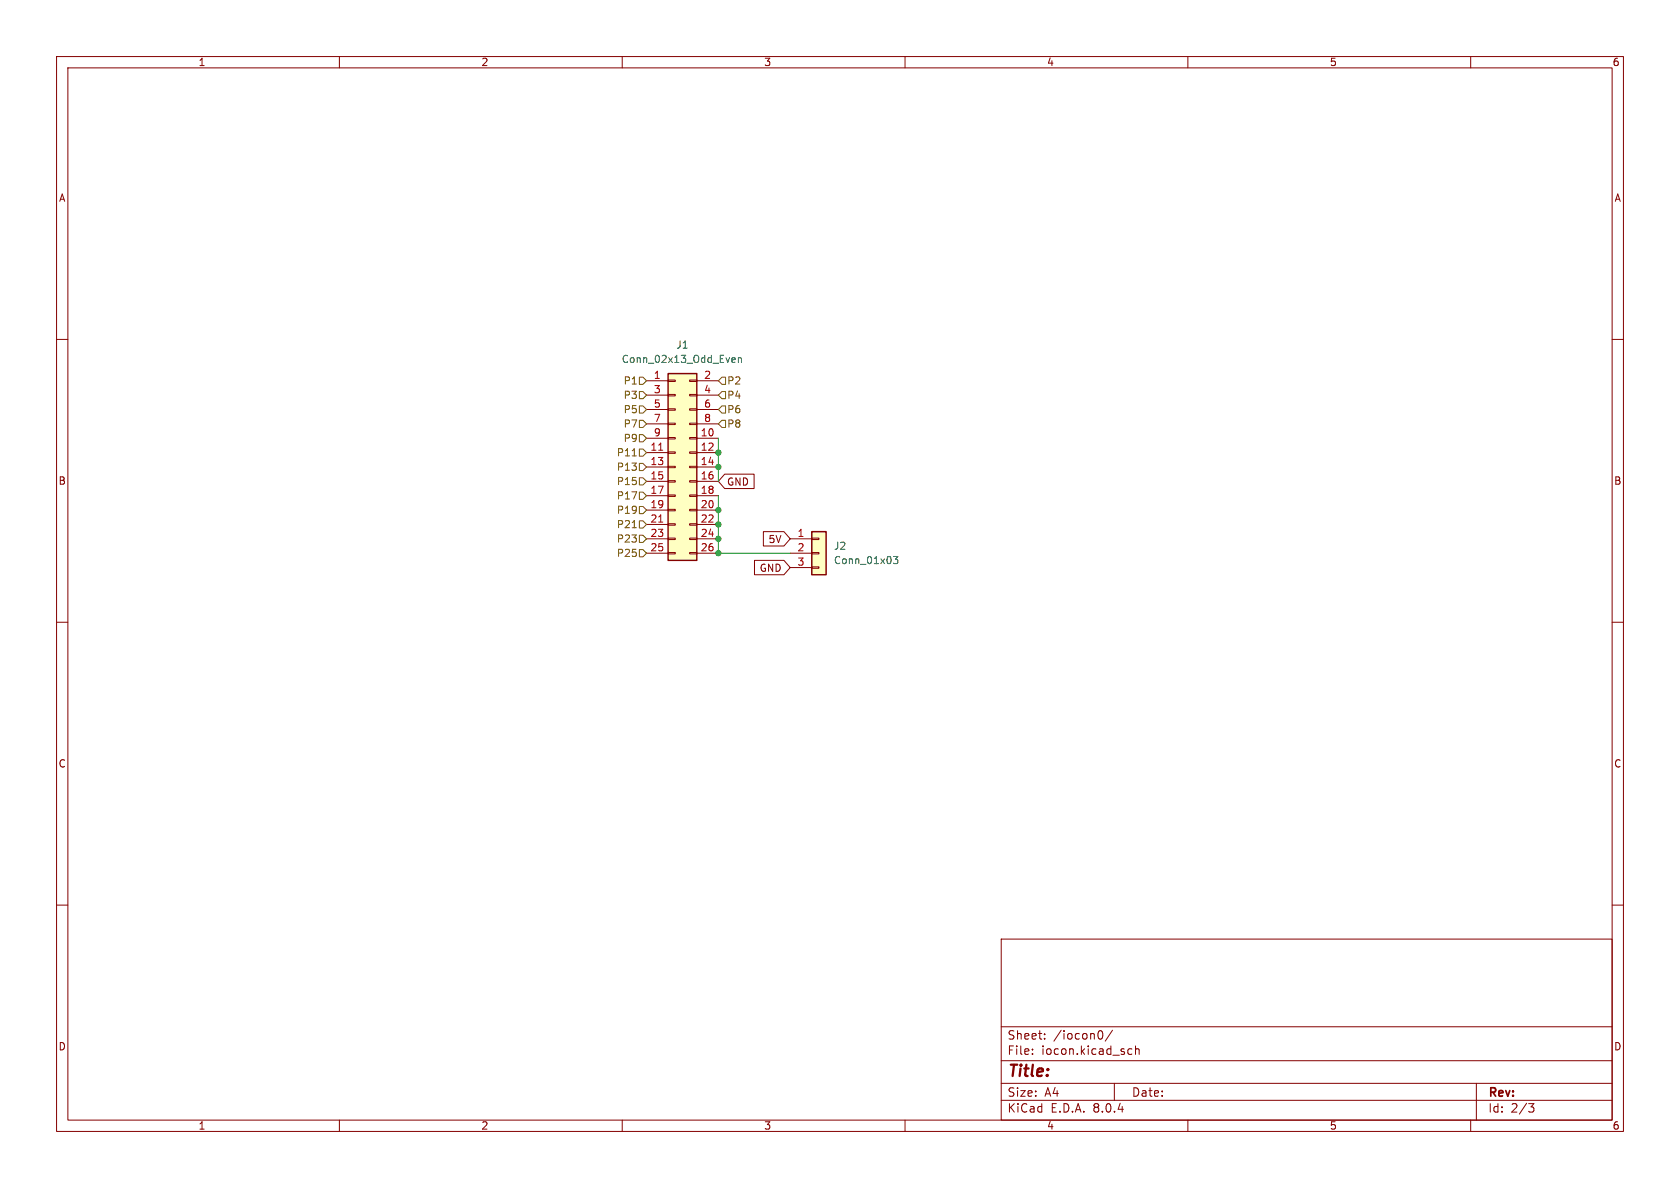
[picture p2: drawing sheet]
<svg xmlns="http://www.w3.org/2000/svg" width="297mm" height="210mm" viewBox="0 0 297 210" stroke-linecap="round" stroke-linejoin="round" font-family="sans-serif">
<g fill="none" stroke="#840000" stroke-width=".18">
<path d="M10 10h277v190h-277zM12 12h273v186h-273zM60 10v2M110 10v2M160 10v2M210 10v2M260 10v2M10 60h2M285 60h2M10 110h2M285 110h2M10 160h2"/>
<path d="M285 160h2M177 166h108v32h-108zM60 198v2M110 198v2M160 198v2M177 194.5h108M177 191.5h108M177 187.5h108M177 181.5h108M182.5 186.3v.1M182.5 185.5v.1M184.7 183.6v.1"/>
<path d="M184.7 182.8v.1M194.2 182.3l.3-.1a.81 .81 0 0 1 .5 .6 .81 .81 0 0 1-.3 .8l-.2 .1-.3-.1M196.7 182.1l-1.3 2M197 191.5v3M199.5 186.3h.6M199.5 185.5h.6M200.7 185.5l.3-.1 .3 .1 .1 .9M200.7 184.9v1.5M210 198v2M260 198v2M261 191.5v6.5M270.2 195.1h1l-.5 .6 .4 .1 .1 .5-.3 .3h-.4"/>
</g>
<path d="M118.1 66h5.1v33.1h-5.1z" fill="#ffffc2"/>
<g fill="none" stroke="#840000" stroke-width=".18">
<path d="M114.3 67.3h3.8M114.3 77.5h3.8M114.3 69.9h3.8M114.3 72.4h3.8M114.3 74.9h3.8M118.1 79.9h1.3v.2h-1.3zM118.1 77.3h1.3v.3h-1.3zM118.1 74.8h1.3v.3h-1.3zM118.1 72.3h1.3v.2h-1.3zM118.1 69.7h1.3v.3h-1.3zM118.1 67.2h1.3v.2h-1.3zM121.9 79.9h1.3v.2h-1.3z"/>
<path d="M121.9 77.3h1.3v.3h-1.3zM121.9 74.8h1.3v.3h-1.3zM121.9 72.3h1.3v.2h-1.3zM121.9 69.7h1.3v.3h-1.3zM121.9 67.2h1.3v.2h-1.3zM123.2 67.3h3.8M123.2 77.5h3.8M123.2 69.9h3.8M123.2 72.4h3.8M123.2 74.9h3.8M114.3 80h3.8M114.3 82.6h3.8"/>
<path d="M114.3 85.1h3.8M114.3 87.6h3.8M114.3 90.2h3.8M114.3 92.7h3.8M114.3 95.3h3.8M114.3 97.8h3.8M118.1 97.7h1.3v.2h-1.3zM118.1 95.1h1.3v.3h-1.3zM118.1 92.6h1.3v.2h-1.3zM118.1 90h1.3v.3h-1.3zM118.1 87.5h1.3v.3h-1.3zM118.1 85h1.3v.2h-1.3z"/>
<path d="M118.1 82.4h1.3v.3h-1.3zM121.9 97.7h1.3v.2h-1.3zM121.9 95.1h1.3v.3h-1.3zM121.9 92.6h1.3v.2h-1.3zM121.9 90h1.3v.3h-1.3zM121.9 87.5h1.3v.3h-1.3zM121.9 85h1.3v.2h-1.3zM121.9 82.4h1.3v.3h-1.3zM123.2 80h3.8M123.2 82.6h3.8M123.2 85.1h3.8M123.2 87.6h3.8"/>
<path d="M123.2 90.2h3.8M123.2 92.7h3.8M123.2 95.3h3.8M123.2 97.8h3.8"/>
</g>
<path d="M118.1 66h5.1v33.1h-5.1z" fill="none" stroke="#840000" stroke-width=".25"/>
<path d="M116.4 79.6h.8M116.4 92.3h.8" fill="none" stroke="#a90000" stroke-width=".18"/>
<path d="M129.6 63.2l.3 .1 .1 .2-.6 .2M129.9 64l-.3 .1M130.5 63.4l.2-.2 .3 .1 .1 .8M130.5 63.2v.9" fill="none" stroke="#006464" stroke-width=".18"/>
<path d="M143.5 94h2.5v7.6h-2.5z" fill="#ffffc2"/>
<path d="M128.1 83.8h5.2v2.6h-5.2l-1.1-1.3zM133.4 99.1h5.2l1.1 1.2-1.1 1.3h-5.2zM135 94h3.6l1.1 1.3-1.1 1.2h-3.6zM139.7 95.3h3.8M139.7 97.8h3.8M143.5 97.7h1.3v.2h-1.3zM143.5 95.1h1.3v.3h-1.3zM139.7 100.3h3.8M143.5 100.2h1.3v.3h-1.3z" fill="none" stroke="#840000" stroke-width=".18"/>
<path d="M143.5 94h2.5v7.6h-2.5z" fill="none" stroke="#840000" stroke-width=".25"/>
<path d="M158 98.4h.7l-.4 .5 .4 .1v.5l-.2 .1-.5-.1" fill="none" stroke="#006464" stroke-width=".18"/>
<g fill="none" stroke="#725600" stroke-width=".18">
<path d="M113 79.4h.7l.6 .6-.6 .6h-.7zM113 66.7h.7l.6 .6-.6 .6h-.7zM113 74.3h.7l.6 .6-.6 .7h-.7zM113 76.8h.7l.6 .7-.6 .6h-.7zM113 71.8h.7l.6 .6-.6 .6h-.7zM113 69.2h.7l.6 .7-.6 .6h-.7zM127.6 66.7h.7v1.2h-.7l-.6-.6zM127.6 74.3h.7v1.3h-.7l-.6-.7zM127.6 71.8h.7v1.2h-.7l-.6-.6zM127.6 69.2h.7v1.3h-.7l-.6-.6zM111.8 80.6h.7M111.8 93.3h.7"/>
<path d="M113 84.5h.7l.6 .6-.6 .6h-.7zM113 81.9h.7l.6 .7-.6 .6h-.7zM113 87h.7l.6 .6-.6 .7h-.7zM113 89.5h.7l.6 .7-.6 .6h-.7zM113 97.2h.7l.6 .6-.6 .6h-.7zM113 94.6h.7l.6 .7-.6 .6h-.7zM113 92.1h.7l.6 .6-.6 .6h-.7z"/>
</g>
<path d="M127 77.5v7.6M127 87.6v10.2h12.7" fill="none" stroke="#009600" stroke-width=".18"/>
<g fill="#009600" stroke="#009600" stroke-width=".18">
<circle cx="127" cy="92.7" r=".46"/>
<circle cx="127" cy="90.2" r=".46"/>
<circle cx="127" cy="80" r=".46"/>
<circle cx="127" cy="82.6" r=".46"/>
<circle cx="127" cy="97.8" r=".46"/>
<circle cx="127" cy="95.3" r=".46"/>
</g>
<text font-size="2.8" fill="#840000" x="178" y="190.9">Title:</text>
<g font-size="2.1" fill="#840000">
<text x="178" y="184">Sheet:</text>
<text x="186.2" y="184">/iocon0/</text>
<text x="178" y="186.7">File:</text>
<text x="184.1" y="186.7">iocon.kicad_sch</text>
<text x="178" y="196.9">KiCad</text>
<text x="178" y="194.1">Size:</text>
<text x="184.7" y="194.1">A4</text>
<text x="185.7" y="196.9">E.D.A.</text>
<text x="193.3" y="196.9">8.0.4</text>
<text x="200" y="194.1">Date:</text>
<text x="263" y="194.3">Rev:</text>
<text x="263" y="196.9">Id:</text>
<text x="267.1" y="196.9">2/3</text>
</g>
<g font-size="1.8" fill="#840000">
<text x="35" y="11.9">1</text>
<text x="85" y="11.9">2</text>
<text x="135" y="11.9">3</text>
<text x="185" y="11.9">4</text>
<text x="235" y="11.9">5</text>
<text x="285" y="11.9">6</text>
<text x="10.3" y="35.9">A</text>
<text x="285.3" y="35.9">A</text>
<text x="10.3" y="85.9">B</text>
<text x="128.4" y="86">GND</text>
<text x="285.3" y="85.9">B</text>
<text x="134.2" y="101.3">GND</text>
<text x="135.8" y="96.2">5V</text>
<text x="10.3" y="135.9">C</text>
<text x="285.3" y="135.9">C</text>
<text x="10.3" y="185.9">D</text>
<text x="285.3" y="185.9">D</text>
<text x="35" y="199.9">1</text>
<text x="85" y="199.9">2</text>
<text x="135" y="199.9">3</text>
<text x="185" y="199.9">4</text>
<text x="235" y="199.9">5</text>
<text x="285" y="199.9">6</text>
</g>
<g font-size="1.8" fill="#006464">
<text x="109.8" y="64.4">Conn_02x13_Odd_Even</text>
<text x="119.5" y="61.8">J1</text>
<text x="147.3" y="97.4">J2</text>
<text x="147.3" y="99.9">Conn_01x03</text>
</g>
<g font-size="1.8" fill="#725600">
<text x="110.2" y="68.2">P1</text>
<text x="110.2" y="70.7">P3</text>
<text x="128.5" y="68.2">P2</text>
<text x="128.5" y="70.7">P4</text>
<text x="110.2" y="75.8">P7</text>
<text x="110.2" y="73.3">P5</text>
<text x="128.5" y="75.8">P8</text>
<text x="128.5" y="73.3">P6</text>
<text x="108.9" y="80.9">P11</text>
<text x="108.9" y="83.4">P13</text>
<text x="110.2" y="78.3">P9</text>
<text x="108.9" y="86">P15</text>
<text x="108.9" y="88.5">P17</text>
<text x="108.9" y="91">P19</text>
<text x="108.9" y="93.6">P21</text>
<text x="108.9" y="98.7">P25</text>
<text x="108.9" y="96.1">P23</text>
</g>
<g font-size="1.8" fill="#a90000">
<text x="115.5" y="67.1">1</text>
<text x="115.5" y="69.6">3</text>
<text x="124.4" y="67.1">2</text>
<text x="124.4" y="69.6">4</text>
<text x="115.5" y="72.1">5</text>
<text x="115.5" y="74.7">7</text>
<text x="115.5" y="77.2">9</text>
<text x="123.8" y="77.2">10</text>
<text x="124.4" y="72.1">6</text>
<text x="124.4" y="74.7">8</text>
<text x="114.9" y="79.8">11</text>
<text x="114.9" y="82.3">13</text>
<text x="123.8" y="79.8">12</text>
<text x="123.8" y="82.3">14</text>
<text x="114.9" y="84.8">15</text>
<text x="114.9" y="87.4">17</text>
<text x="114.9" y="89.9">19</text>
<text x="123.8" y="84.8">16</text>
<text x="123.8" y="87.4">18</text>
<text x="123.8" y="89.9">20</text>
<text x="114.9" y="92.5">21</text>
<text x="114.9" y="95">23</text>
<text x="123.8" y="92.5">22</text>
<text x="123.8" y="95">24</text>
<text x="140.9" y="95">1</text>
<text x="114.9" y="97.5">25</text>
<text x="123.8" y="97.5">26</text>
<text x="140.9" y="97.5">2</text>
<text x="140.9" y="100.1">3</text>
</g>
</svg>
